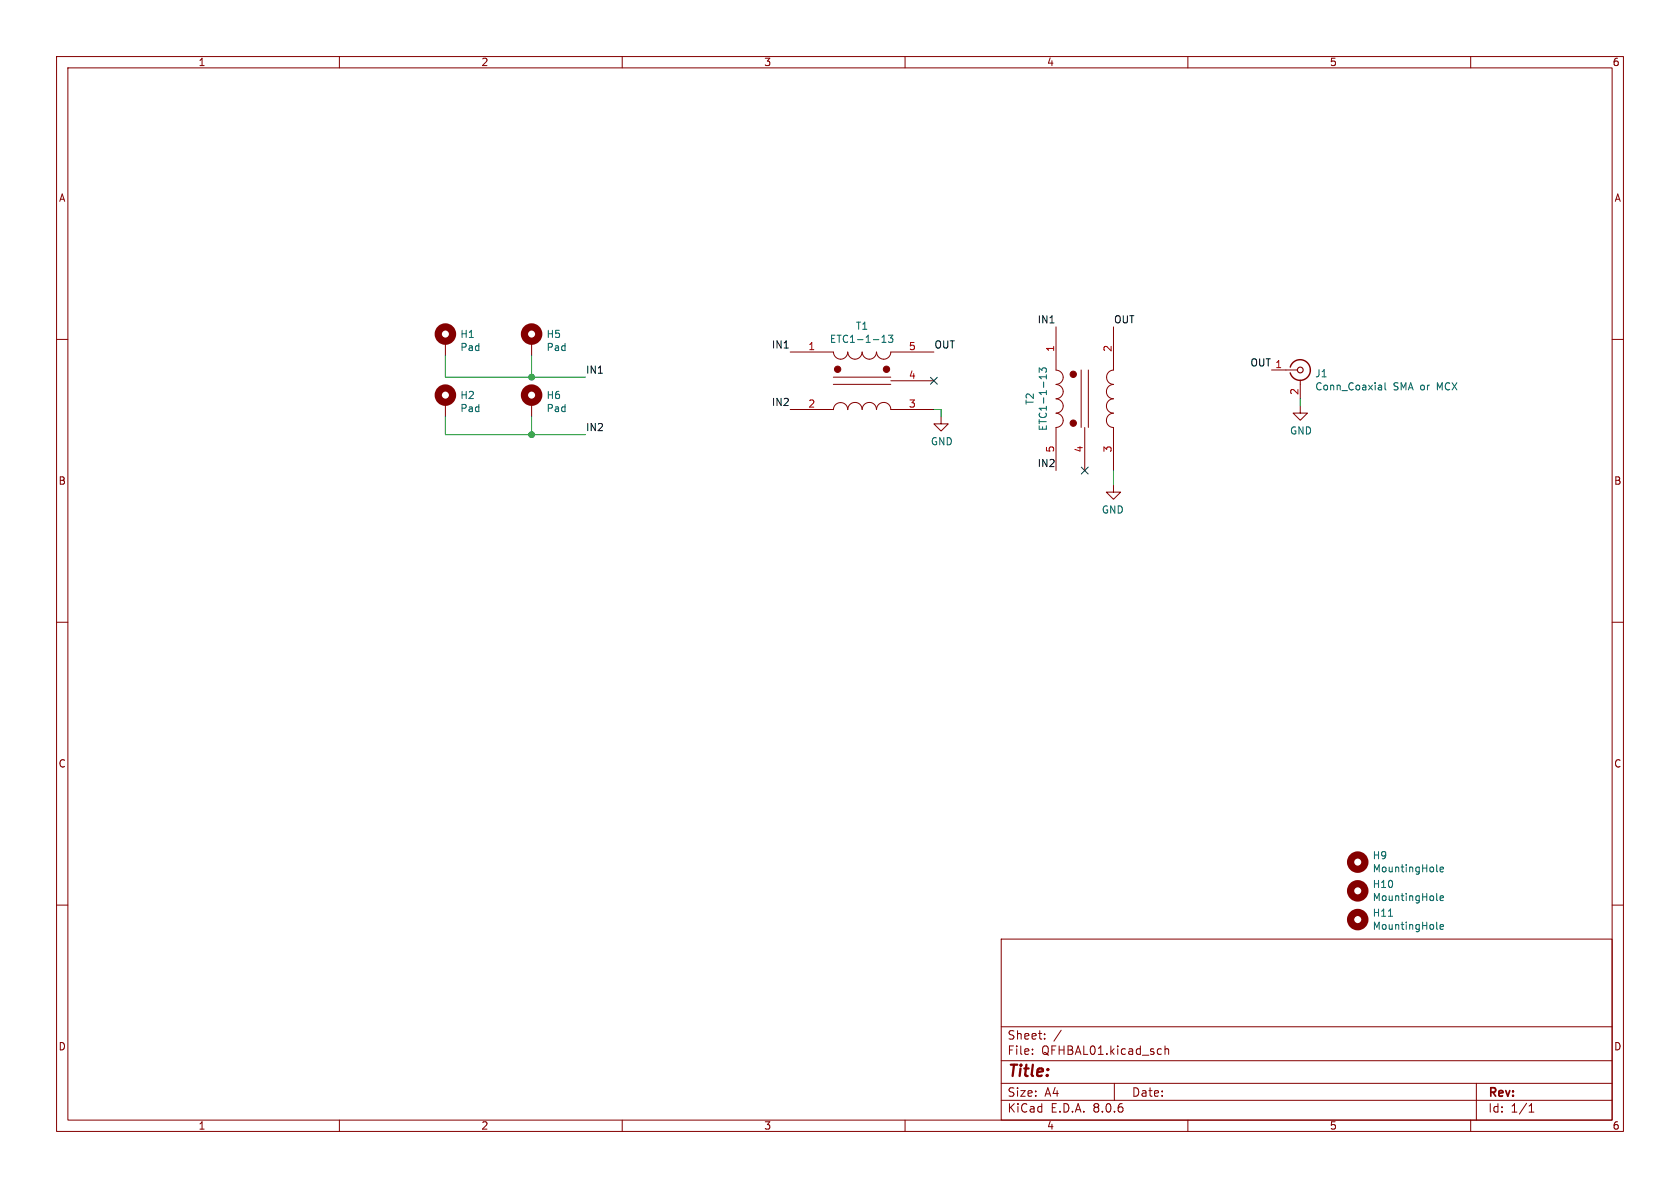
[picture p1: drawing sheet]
(kicad_sch
 (version 20231120)
 (generator "eeschema")
 (generator_version "8.0")
 (paper "A4")
 (lib_symbols
  (symbol "Connector:Conn_Coaxial"
   (pin_names
    (offset 1.016) hide) (exclude_from_sim no) (in_bom yes) (on_board yes)
   (property "Reference" "J" (at 0.254 3.048 0) (effects (font (size 1.27 1.27))))
   (property "Value" "Conn_Coaxial" (at 2.921 0 90) (effects (font (size 1.27 1.27))))
   (property "Footprint" "" (at 0 0 0) (effects (font (size 1.27 1.27)) (hide yes)))
   (property "Datasheet" " ~" (at 0 0 0) (effects (font (size 1.27 1.27)) (hide yes)))
   (property "Description" "coaxial connector (BNC, SMA, SMB, SMC, Cinch/RCA, ...)" (at 0 0 0) (effects (font (size 1.27 1.27)) (hide yes)))
   (symbol "Conn_Coaxial_0_1"
    (arc (start -1.778 -0.508) (mid 0.2311 -1.8066) (end 1.778 0) (stroke (width 0.254) (type default)) (fill (type none)))
    (polyline (pts (xy -2.54 0) (xy -0.508 0)) (stroke (width 0) (type default)) (fill (type none)))
    (polyline (pts (xy 0 -2.54) (xy 0 -1.778)) (stroke (width 0) (type default)) (fill (type none)))
    (circle (center 0 0) (radius 0.508) (stroke (width 0.2032) (type default)) (fill (type none)))
    (arc (start 1.778 0) (mid 0.2099 1.8101) (end -1.778 0.508) (stroke (width 0.254) (type default)) (fill (type none))))
   (symbol "Conn_Coaxial_1_1"
    (pin passive line (at -5.08 0 0) (length 2.54) (name "In" (effects (font (size 1.27 1.27)))) (number "1" (effects (font (size 1.27 1.27)))))
    (pin passive line (at 0 -5.08 90) (length 2.54) (name "Ext" (effects (font (size 1.27 1.27)))) (number "2" (effects (font (size 1.27 1.27)))))))
  (symbol "Mechanical:MountingHole"
   (pin_names
    (offset 1.016)) (exclude_from_sim no) (in_bom yes) (on_board yes)
   (property "Reference" "H" (at 0 5.08 0) (effects (font (size 1.27 1.27))))
   (property "Value" "MountingHole" (at 0 3.175 0) (effects (font (size 1.27 1.27))))
   (property "Footprint" "" (at 0 0 0) (effects (font (size 1.27 1.27)) (hide yes)))
   (property "Datasheet" "~" (at 0 0 0) (effects (font (size 1.27 1.27)) (hide yes)))
   (property "Description" "Mounting Hole without connection" (at 0 0 0) (effects (font (size 1.27 1.27)) (hide yes)))
   (symbol "MountingHole_0_1"
    (circle (center 0 0) (radius 1.27) (stroke (width 1.27) (type default)) (fill (type none)))))
  (symbol "Mechanical:MountingHole_Pad"
   (pin_numbers hide)
   (pin_names
    (offset 1.016) hide) (exclude_from_sim no) (in_bom yes) (on_board yes)
   (property "Reference" "H" (at 0 6.35 0) (effects (font (size 1.27 1.27))))
   (property "Value" "MountingHole_Pad" (at 0 4.445 0) (effects (font (size 1.27 1.27))))
   (property "Footprint" "" (at 0 0 0) (effects (font (size 1.27 1.27)) (hide yes)))
   (property "Datasheet" "~" (at 0 0 0) (effects (font (size 1.27 1.27)) (hide yes)))
   (property "Description" "Mounting Hole with connection" (at 0 0 0) (effects (font (size 1.27 1.27)) (hide yes)))
   (symbol "MountingHole_Pad_0_1"
    (circle (center 0 1.27) (radius 1.27) (stroke (width 1.27) (type default)) (fill (type none))))
   (symbol "MountingHole_Pad_1_1"
    (pin input line (at 0 -2.54 90) (length 2.54) (name "1" (effects (font (size 1.27 1.27)))) (number "1" (effects (font (size 1.27 1.27)))))))
  (symbol "QFHBAL01-rescue:ETC1-1-13-riske-symbols"
   (pin_names
    (offset 1.016) hide) (exclude_from_sim no) (in_bom yes) (on_board yes)
   (property "Reference" "T" (at 1.27 7.62 0) (effects (font (size 1.27 1.27))))
   (property "Value" "ETC1-1-13-riske-symbols" (at 2.54 -7.62 0) (effects (font (size 1.27 1.27))))
   (property "Footprint" "" (at 2.54 0 90) (effects (font (size 1.27 1.27)) (hide yes)))
   (property "Datasheet" "" (at 2.54 0 90) (effects (font (size 1.27 1.27)) (hide yes)))
   (property "Description" "" (at 0 0 0) (effects (font (size 1.27 1.27)) (hide yes)))
   (symbol "ETC1-1-13-riske-symbols_0_1"
    (arc (start -2.5146 5.08) (mid -2.1501 4.1999) (end -1.27 3.81) (stroke (width 0) (type default)) (fill (type none)))
    (circle (center -1.778 2.032) (radius 0.5588) (stroke (width 0) (type default)) (fill (type outline)))
    (arc (start -1.27 -3.8608) (mid -2.1501 -4.2253) (end -2.5146 -5.1054) (stroke (width 0) (type default)) (fill (type none)))
    (arc (start -1.27 3.81) (mid -0.372 4.182) (end 0 5.08) (stroke (width 0) (type default)) (fill (type none)))
    (arc (start 0 -5.1054) (mid -0.372 -4.2074) (end -1.27 -3.8608) (stroke (width 0) (type default)) (fill (type none)))
    (polyline (pts (xy -2.54 -0.635) (xy 7.62 -0.635)) (stroke (width 0) (type default)) (fill (type none)))
    (polyline (pts (xy 7.62 0.635) (xy -2.54 0.635)) (stroke (width 0) (type default)) (fill (type none)))
    (arc (start 0.0254 5.08) (mid 0.3899 4.1999) (end 1.27 3.81) (stroke (width 0) (type default)) (fill (type none)))
    (arc (start 1.27 -3.8354) (mid 0.3899 -4.1999) (end 0.0254 -5.08) (stroke (width 0) (type default)) (fill (type none)))
    (arc (start 1.27 3.81) (mid 2.168 4.182) (end 2.54 5.08) (stroke (width 0) (type default)) (fill (type none)))
    (arc (start 2.54 -5.08) (mid 2.168 -4.182) (end 1.27 -3.8354) (stroke (width 0) (type default)) (fill (type none)))
    (arc (start 2.5654 5.08) (mid 2.9299 4.1999) (end 3.81 3.81) (stroke (width 0) (type default)) (fill (type none)))
    (arc (start 3.81 -3.8354) (mid 2.9299 -4.1999) (end 2.5654 -5.08) (stroke (width 0) (type default)) (fill (type none)))
    (arc (start 3.81 3.81) (mid 4.708 4.182) (end 5.08 5.08) (stroke (width 0) (type default)) (fill (type none)))
    (arc (start 5.08 -5.08) (mid 4.708 -4.182) (end 3.81 -3.8354) (stroke (width 0) (type default)) (fill (type none)))
    (arc (start 5.1054 5.08) (mid 5.4699 4.1999) (end 6.35 3.81) (stroke (width 0) (type default)) (fill (type none)))
    (arc (start 6.35 -3.8354) (mid 5.4699 -4.1999) (end 5.1054 -5.08) (stroke (width 0) (type default)) (fill (type none)))
    (arc (start 6.35 3.81) (mid 7.248 4.182) (end 7.62 5.08) (stroke (width 0) (type default)) (fill (type none)))
    (circle (center 6.858 2.032) (radius 0.5588) (stroke (width 0) (type default)) (fill (type outline)))
    (arc (start 7.62 -5.08) (mid 7.248 -4.182) (end 6.35 -3.8354) (stroke (width 0) (type default)) (fill (type none))))
   (symbol "ETC1-1-13-riske-symbols_1_1"
    (pin passive line (at -10.16 5.08 0) (length 7.62) (name "AA" (effects (font (size 1.27 1.27)))) (number "1" (effects (font (size 1.27 1.27)))))
    (pin passive line (at -10.16 -5.08 0) (length 7.62) (name "AB" (effects (font (size 1.27 1.27)))) (number "2" (effects (font (size 1.27 1.27)))))
    (pin passive line (at 15.24 -5.08 180) (length 7.62) (name "SA" (effects (font (size 1.27 1.27)))) (number "3" (effects (font (size 1.27 1.27)))))
    (pin passive line (at 15.24 0 180) (length 7.62) (name "SC" (effects (font (size 1.27 1.27)))) (number "4" (effects (font (size 1.27 1.27)))))
    (pin passive line (at 15.24 5.08 180) (length 7.62) (name "SB" (effects (font (size 1.27 1.27)))) (number "5" (effects (font (size 1.27 1.27)))))))
  (symbol "power:GND"
   (power)
   (pin_names
    (offset 0)) (exclude_from_sim no) (in_bom yes) (on_board yes)
   (property "Reference" "#PWR" (at 0 -6.35 0) (effects (font (size 1.27 1.27)) (hide yes)))
   (property "Value" "GND" (at 0 -3.81 0) (effects (font (size 1.27 1.27))))
   (property "Footprint" "" (at 0 0 0) (effects (font (size 1.27 1.27)) (hide yes)))
   (property "Datasheet" "" (at 0 0 0) (effects (font (size 1.27 1.27)) (hide yes)))
   (property "Description" "Power symbol creates a global label with name \"GND\" , ground" (at 0 0 0) (effects (font (size 1.27 1.27)) (hide yes)))
   (symbol "GND_0_1"
    (polyline (pts (xy 0 0) (xy 0 -1.27) (xy 1.27 -1.27) (xy 0 -2.54) (xy -1.27 -1.27) (xy 0 -1.27)) (stroke (width 0) (type default)) (fill (type none))))
   (symbol "GND_1_1"
    (pin power_in line (at 0 0 270) (length 0) hide (name "GND" (effects (font (size 1.27 1.27)))) (number "1" (effects (font (size 1.27 1.27))))))))
 (junction
  (at 93.98 66.675)
  (diameter 1.016)
  (color 0 0 0 0))
 (junction
  (at 93.98 76.835)
  (diameter 1.016)
  (color 0 0 0 0))
 (no_connect
  (at 191.77 83.185))
 (no_connect
  (at 165.1 67.31))
 (wire
  (pts (xy 93.98 66.675) (xy 93.98 62.865))
  (stroke (width 0) (type solid)))
 (wire
  (pts (xy 93.98 66.675) (xy 103.505 66.675))
  (stroke (width 0) (type solid)))
 (wire
  (pts (xy 78.74 66.675) (xy 78.74 62.865))
  (stroke (width 0) (type solid)))
 (wire
  (pts (xy 93.98 76.835) (xy 93.98 73.66))
  (stroke (width 0) (type solid)))
 (wire
  (pts (xy 165.1 72.39) (xy 166.37 72.39))
  (stroke (width 0) (type solid)))
 (wire
  (pts (xy 78.74 76.835) (xy 93.98 76.835))
  (stroke (width 0) (type solid)))
 (wire
  (pts (xy 166.37 72.39) (xy 166.37 73.66))
  (stroke (width 0) (type solid)))
 (wire
  (pts (xy 78.74 66.675) (xy 93.98 66.675))
  (stroke (width 0) (type solid)))
 (wire
  (pts (xy 93.98 76.835) (xy 103.505 76.835))
  (stroke (width 0) (type solid)))
 (wire
  (pts (xy 229.87 70.485) (xy 229.87 71.755))
  (stroke (width 0) (type solid)))
 (wire
  (pts (xy 196.85 83.185) (xy 196.85 85.725))
  (stroke (width 0) (type solid)))
 (wire
  (pts (xy 78.74 76.835) (xy 78.74 73.66))
  (stroke (width 0) (type solid)))
 (label "OUT"
  (at 196.85 57.785 0)
  (fields_autoplaced yes)
  (effects (font (size 1.27 1.27)) (justify left bottom)))
 (label "IN1"
  (at 186.69 57.785 180)
  (fields_autoplaced yes)
  (effects (font (size 1.27 1.27)) (justify right bottom)))
 (label "IN2"
  (at 139.7 72.39 180)
  (fields_autoplaced yes)
  (effects (font (size 1.27 1.27)) (justify right bottom)))
 (label "OUT"
  (at 224.79 65.405 180)
  (fields_autoplaced yes)
  (effects (font (size 1.27 1.27)) (justify right bottom)))
 (label "OUT"
  (at 165.1 62.23 0)
  (fields_autoplaced yes)
  (effects (font (size 1.27 1.27)) (justify left bottom)))
 (label "IN1"
  (at 103.505 66.675 0)
  (fields_autoplaced yes)
  (effects (font (size 1.27 1.27)) (justify left bottom)))
 (label "IN1"
  (at 139.7 62.23 180)
  (fields_autoplaced yes)
  (effects (font (size 1.27 1.27)) (justify right bottom)))
 (label "IN2"
  (at 186.69 83.185 180)
  (fields_autoplaced yes)
  (effects (font (size 1.27 1.27)) (justify right bottom)))
 (label "IN2"
  (at 103.505 76.835 0)
  (fields_autoplaced yes)
  (effects (font (size 1.27 1.27)) (justify left bottom)))
 (symbol
  (lib_id "Mechanical:MountingHole_Pad")
  (at 78.74 60.325 0)
  (unit 1)
  (exclude_from_sim no)
  (in_bom yes)
  (on_board yes)
  (dnp no)
  (property "Reference" "H1" (at 81.28 59.0804 0) (effects (font (size 1.27 1.27)) (justify left)))
  (property "Value" "Pad" (at 81.28 61.3918 0) (effects (font (size 1.27 1.27)) (justify left)))
  (property "Footprint" "MountingHole:MountingHole_2.2mm_M2_Pad" (at 78.74 60.325 0) (effects (font (size 1.27 1.27)) (hide yes)))
  (property "Datasheet" "~" (at 78.74 60.325 0) (effects (font (size 1.27 1.27)) (hide yes)))
  (property "Description" "" (at 78.74 60.325 0) (effects (font (size 1.27 1.27)) (hide yes)))
  (pin "1"))
 (symbol
  (lib_id "Mechanical:MountingHole_Pad")
  (at 93.98 60.325 0)
  (unit 1)
  (exclude_from_sim no)
  (in_bom yes)
  (on_board yes)
  (dnp no)
  (property "Reference" "H5" (at 96.52 59.0804 0) (effects (font (size 1.27 1.27)) (justify left)))
  (property "Value" "Pad" (at 96.52 61.3918 0) (effects (font (size 1.27 1.27)) (justify left)))
  (property "Footprint" "MountingHole:MountingHole_2.2mm_M2_Pad" (at 93.98 60.325 0) (effects (font (size 1.27 1.27)) (hide yes)))
  (property "Datasheet" "~" (at 93.98 60.325 0) (effects (font (size 1.27 1.27)) (hide yes)))
  (property "Description" "" (at 93.98 60.325 0) (effects (font (size 1.27 1.27)) (hide yes)))
  (pin "1"))
 (symbol
  (lib_id "Connector:Conn_Coaxial")
  (at 229.87 65.405 0)
  (unit 1)
  (exclude_from_sim no)
  (in_bom yes)
  (on_board yes)
  (dnp no)
  (property "Reference" "J1" (at 232.41 66.04 0) (effects (font (size 1.27 1.27)) (justify left)))
  (property "Value" "Conn_Coaxial SMA or MCX" (at 232.41 68.351 0) (effects (font (size 1.27 1.27)) (justify left)))
  (property "Footprint" "Connector_Coaxial:SMA_Amphenol_901-144_Vertical" (at 229.87 65.405 0) (effects (font (size 1.27 1.27)) (hide yes)))
  (property "Datasheet" " ~" (at 229.87 65.405 0) (effects (font (size 1.27 1.27)) (hide yes)))
  (property "Description" "" (at 229.87 65.405 0) (effects (font (size 1.27 1.27)) (hide yes)))
  (pin "1")
  (pin "2"))
 (symbol
  (lib_id "Mechanical:MountingHole")
  (at 240.03 152.4 0)
  (unit 1)
  (exclude_from_sim no)
  (in_bom yes)
  (on_board yes)
  (dnp no)
  (property "Reference" "H9" (at 242.57 151.2316 0) (effects (font (size 1.27 1.27)) (justify left)))
  (property "Value" "MountingHole" (at 242.57 153.543 0) (effects (font (size 1.27 1.27)) (justify left)))
  (property "Footprint" "MountingHole:MountingHole_3.2mm_M3" (at 240.03 152.4 0) (effects (font (size 1.27 1.27)) (hide yes)))
  (property "Datasheet" "~" (at 240.03 152.4 0) (effects (font (size 1.27 1.27)) (hide yes)))
  (property "Description" "" (at 240.03 152.4 0) (effects (font (size 1.27 1.27)) (hide yes))))
 (symbol
  (lib_id "Mechanical:MountingHole")
  (at 240.03 157.48 0)
  (unit 1)
  (exclude_from_sim no)
  (in_bom yes)
  (on_board yes)
  (dnp no)
  (property "Reference" "H10" (at 242.57 156.3116 0) (effects (font (size 1.27 1.27)) (justify left)))
  (property "Value" "MountingHole" (at 242.57 158.623 0) (effects (font (size 1.27 1.27)) (justify left)))
  (property "Footprint" "MountingHole:MountingHole_3.2mm_M3" (at 240.03 157.48 0) (effects (font (size 1.27 1.27)) (hide yes)))
  (property "Datasheet" "~" (at 240.03 157.48 0) (effects (font (size 1.27 1.27)) (hide yes)))
  (property "Description" "" (at 240.03 157.48 0) (effects (font (size 1.27 1.27)) (hide yes))))
 (symbol
  (lib_id "Mechanical:MountingHole")
  (at 240.03 162.56 0)
  (unit 1)
  (exclude_from_sim no)
  (in_bom yes)
  (on_board yes)
  (dnp no)
  (property "Reference" "H11" (at 242.57 161.3916 0) (effects (font (size 1.27 1.27)) (justify left)))
  (property "Value" "MountingHole" (at 242.57 163.703 0) (effects (font (size 1.27 1.27)) (justify left)))
  (property "Footprint" "MountingHole:MountingHole_3.2mm_M3" (at 240.03 162.56 0) (effects (font (size 1.27 1.27)) (hide yes)))
  (property "Datasheet" "~" (at 240.03 162.56 0) (effects (font (size 1.27 1.27)) (hide yes)))
  (property "Description" "" (at 240.03 162.56 0) (effects (font (size 1.27 1.27)) (hide yes))))
 (symbol
  (lib_id "Mechanical:MountingHole_Pad")
  (at 78.74 71.12 0)
  (unit 1)
  (exclude_from_sim no)
  (in_bom yes)
  (on_board yes)
  (dnp no)
  (property "Reference" "H2" (at 81.28 69.8754 0) (effects (font (size 1.27 1.27)) (justify left)))
  (property "Value" "Pad" (at 81.28 72.1868 0) (effects (font (size 1.27 1.27)) (justify left)))
  (property "Footprint" "MountingHole:MountingHole_2.2mm_M2_Pad" (at 78.74 71.12 0) (effects (font (size 1.27 1.27)) (hide yes)))
  (property "Datasheet" "~" (at 78.74 71.12 0) (effects (font (size 1.27 1.27)) (hide yes)))
  (property "Description" "" (at 78.74 71.12 0) (effects (font (size 1.27 1.27)) (hide yes)))
  (pin "1"))
 (symbol
  (lib_id "Mechanical:MountingHole_Pad")
  (at 93.98 71.12 0)
  (unit 1)
  (exclude_from_sim no)
  (in_bom yes)
  (on_board yes)
  (dnp no)
  (property "Reference" "H6" (at 96.52 69.8754 0) (effects (font (size 1.27 1.27)) (justify left)))
  (property "Value" "Pad" (at 96.52 72.1868 0) (effects (font (size 1.27 1.27)) (justify left)))
  (property "Footprint" "MountingHole:MountingHole_2.2mm_M2_Pad" (at 93.98 71.12 0) (effects (font (size 1.27 1.27)) (hide yes)))
  (property "Datasheet" "~" (at 93.98 71.12 0) (effects (font (size 1.27 1.27)) (hide yes)))
  (property "Description" "" (at 93.98 71.12 0) (effects (font (size 1.27 1.27)) (hide yes)))
  (pin "1"))
 (symbol
  (lib_id "QFHBAL01-rescue:ETC1-1-13-riske-symbols")
  (at 149.86 67.31 0)
  (unit 1)
  (exclude_from_sim no)
  (in_bom yes)
  (on_board yes)
  (dnp no)
  (property "Reference" "T1" (at 152.4 57.6326 0) (effects (font (size 1.27 1.27))))
  (property "Value" "ETC1-1-13" (at 152.4 59.944 0) (effects (font (size 1.27 1.27))))
  (property "Footprint" "Transformer_SMD:Transformer_MACOM_SM-22" (at 152.4 67.31 90) (effects (font (size 1.27 1.27)) (hide yes)))
  (property "Datasheet" "https://www.minicircuits.com/pdfs/TC1-1-13MX+.pdf" (at 152.4 67.31 90) (effects (font (size 1.27 1.27)) (hide yes)))
  (property "Description" "" (at 149.86 67.31 0) (effects (font (size 1.27 1.27)) (hide yes)))
  (pin "1")
  (pin "2")
  (pin "3")
  (pin "4")
  (pin "5"))
 (symbol
  (lib_id "power:GND")
  (at 166.37 73.66 0)
  (unit 1)
  (exclude_from_sim no)
  (in_bom yes)
  (on_board yes)
  (dnp no)
  (property "Reference" "#PWR01" (at 166.37 80.01 0) (effects (font (size 1.27 1.27)) (hide yes)))
  (property "Value" "GND" (at 166.497 78.0542 0) (effects (font (size 1.27 1.27))))
  (property "Footprint" "" (at 166.37 73.66 0) (effects (font (size 1.27 1.27)) (hide yes)))
  (property "Datasheet" "" (at 166.37 73.66 0) (effects (font (size 1.27 1.27)) (hide yes)))
  (property "Description" "" (at 166.37 73.66 0) (effects (font (size 1.27 1.27)) (hide yes)))
  (pin "1"))
 (symbol
  (lib_id "QFHBAL01-rescue:ETC1-1-13-riske-symbols")
  (at 191.77 67.945 90)
  (mirror x)
  (unit 1)
  (exclude_from_sim no)
  (in_bom yes)
  (on_board yes)
  (dnp no)
  (property "Reference" "T2" (at 182.0926 70.485 0) (effects (font (size 1.27 1.27))))
  (property "Value" "ETC1-1-13" (at 184.404 70.485 0) (effects (font (size 1.27 1.27))))
  (property "Footprint" "Transformer_SMD:Transformer_MACOM_SM-22" (at 191.77 70.485 90) (effects (font (size 1.27 1.27)) (hide yes)))
  (property "Datasheet" "https://cdn.macom.com/datasheets/ETC1-1-13.pdf" (at 191.77 70.485 90) (effects (font (size 1.27 1.27)) (hide yes)))
  (property "Description" "" (at 191.77 67.945 0) (effects (font (size 1.27 1.27)) (hide yes)))
  (pin "1")
  (pin "2")
  (pin "3")
  (pin "4")
  (pin "5"))
 (symbol
  (lib_id "power:GND")
  (at 196.85 85.725 0)
  (mirror y)
  (unit 1)
  (exclude_from_sim no)
  (in_bom yes)
  (on_board yes)
  (dnp no)
  (property "Reference" "#PWR02" (at 196.85 92.075 0) (effects (font (size 1.27 1.27)) (hide yes)))
  (property "Value" "GND" (at 196.723 90.1192 0) (effects (font (size 1.27 1.27))))
  (property "Footprint" "" (at 196.85 85.725 0) (effects (font (size 1.27 1.27)) (hide yes)))
  (property "Datasheet" "" (at 196.85 85.725 0) (effects (font (size 1.27 1.27)) (hide yes)))
  (property "Description" "" (at 196.85 85.725 0) (effects (font (size 1.27 1.27)) (hide yes)))
  (pin "1"))
 (symbol
  (lib_id "power:GND")
  (at 229.87 71.755 0)
  (unit 1)
  (exclude_from_sim no)
  (in_bom yes)
  (on_board yes)
  (dnp no)
  (property "Reference" "#PWR03" (at 229.87 78.105 0) (effects (font (size 1.27 1.27)) (hide yes)))
  (property "Value" "GND" (at 229.997 76.1492 0) (effects (font (size 1.27 1.27))))
  (property "Footprint" "" (at 229.87 71.755 0) (effects (font (size 1.27 1.27)) (hide yes)))
  (property "Datasheet" "" (at 229.87 71.755 0) (effects (font (size 1.27 1.27)) (hide yes)))
  (property "Description" "" (at 229.87 71.755 0) (effects (font (size 1.27 1.27)) (hide yes)))
  (pin "1"))
 (sheet_instances
  (path ""
   (page "1"))))
